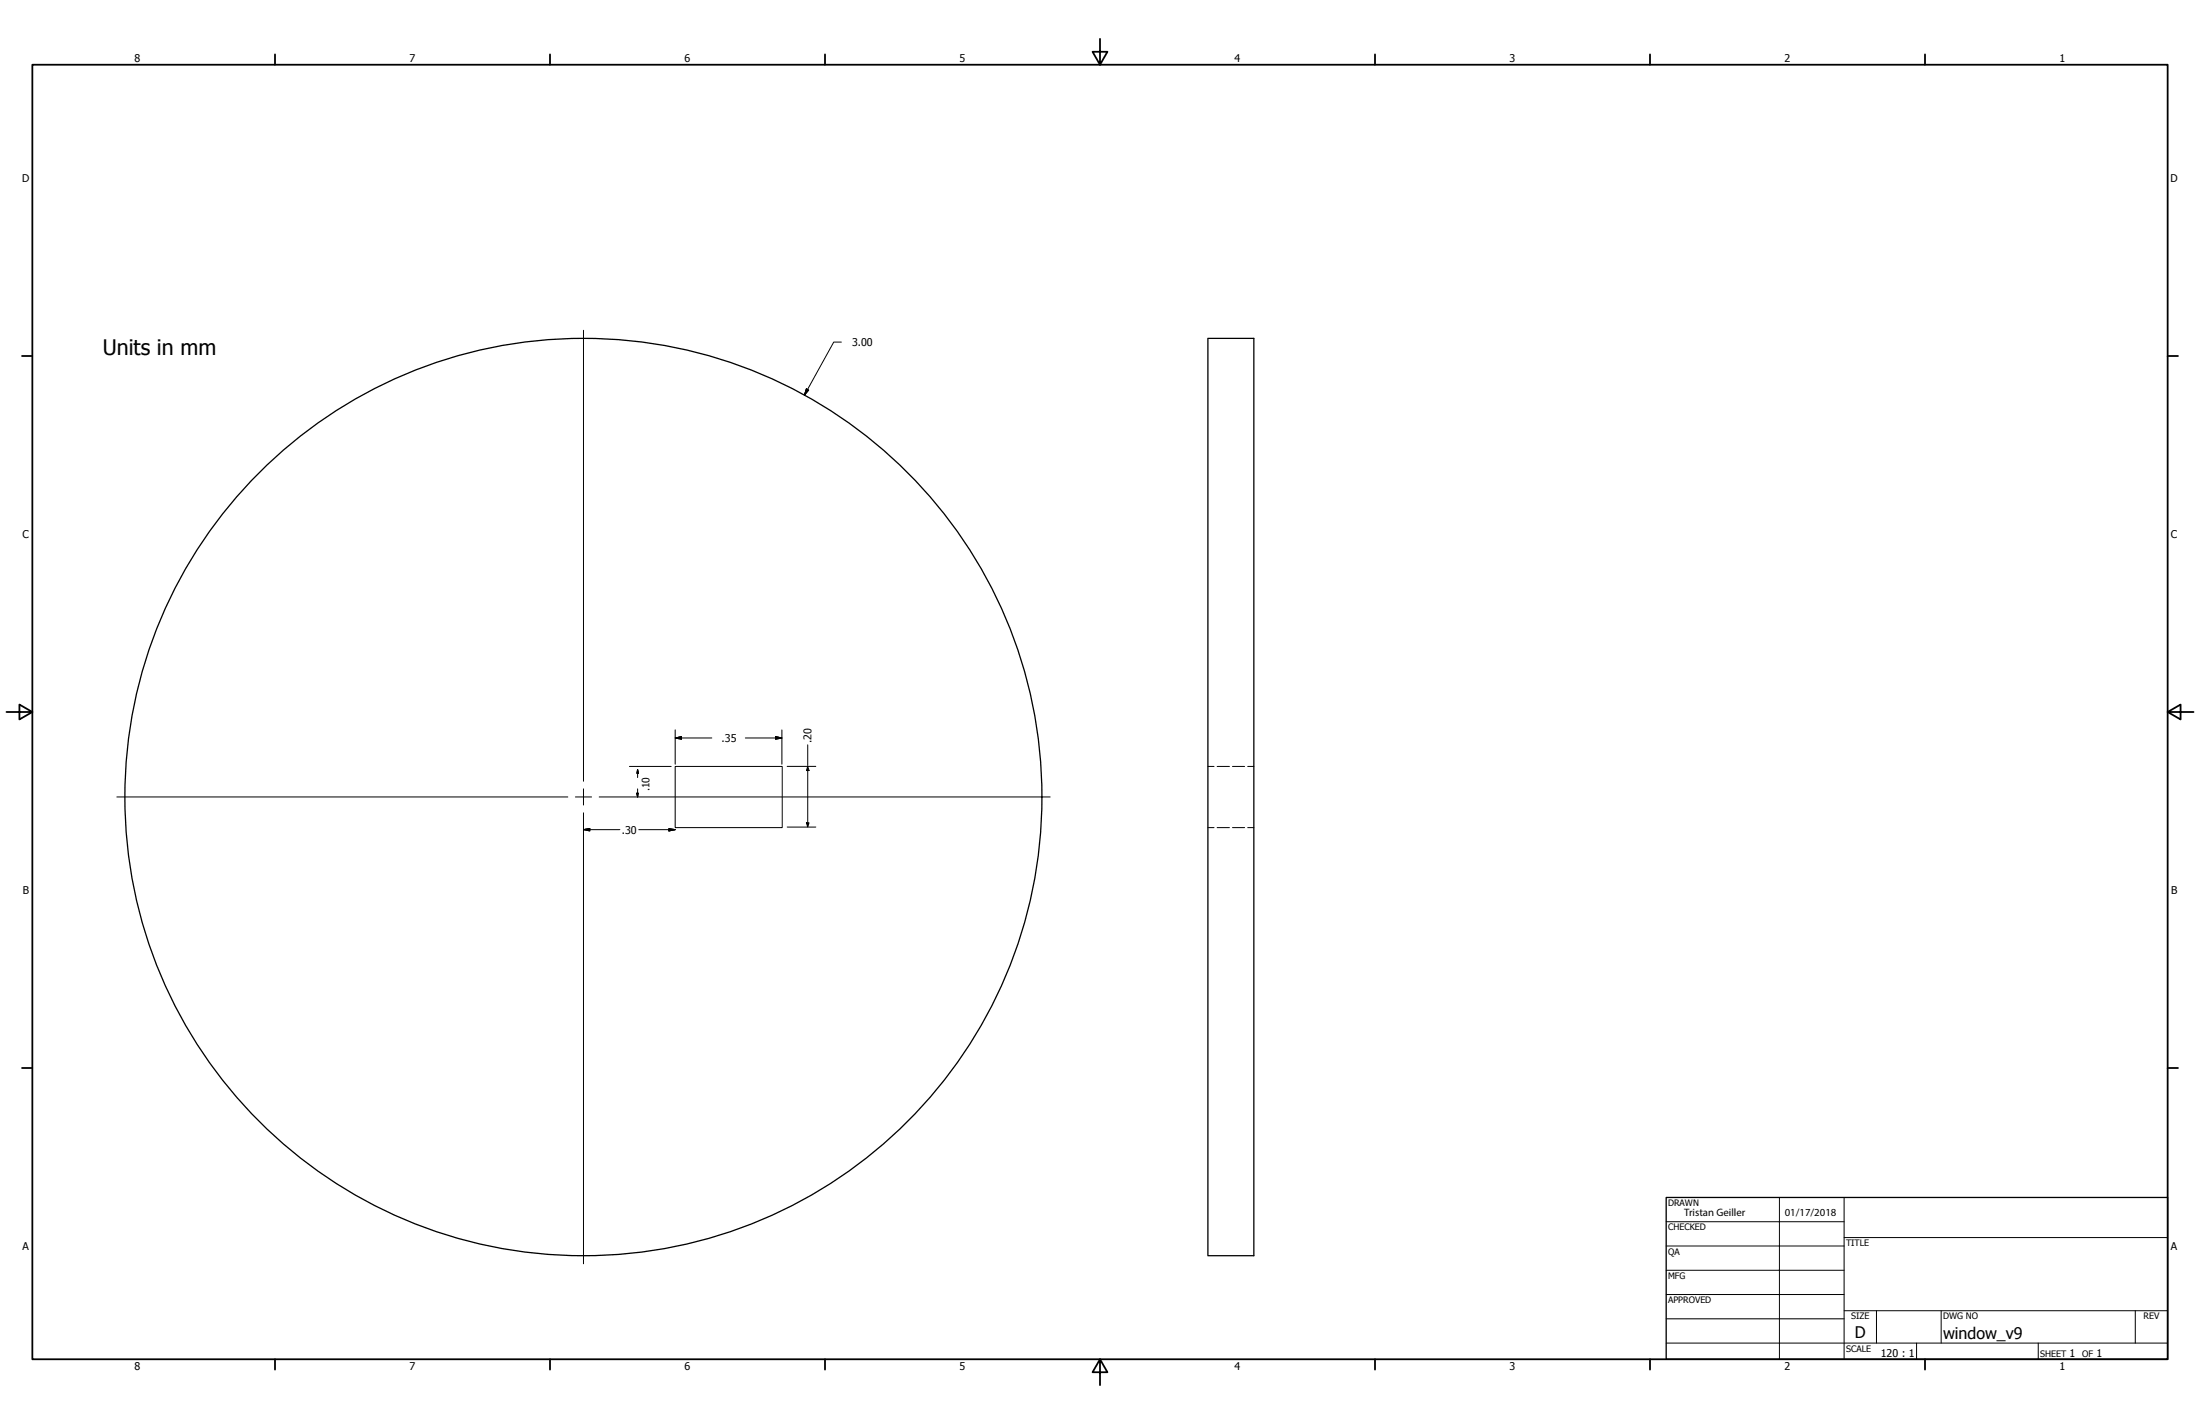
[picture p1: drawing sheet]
<svg xmlns="http://www.w3.org/2000/svg" width="864mm" height="559mm" viewBox="0 0 864 559" stroke-linecap="round" stroke-linejoin="round" font-family="sans-serif">
<!-- layer: Layer 1 -->
<g fill="none" stroke="#000" stroke-width=".39">
<path d="M229 129.6v177M330.3 134.2h-3l-11.5 20.9M316.5 152.6l-.7 2.5zM316.5 152.6l.9 .5-1.6 2zM265 289.6l2.5-.5zM265 289.6l2.5-.5v1zM265 289.6h14.4M265 286.4v13.5M292.6 289.6h14.3M304.4 289.1l2.5 .5zM304.4 289.1l2.5 .5-2.5 .5zM306.9 286.4v13.5"/>
<path d="M317.1 292.3v8.1M45.8 312.7h177.1M225.9 312.7h6.3M229 309.6v6.3M229 319v176.9M235.2 312.7h177M247.1 300.8h16.4M250 311.3l.3 1.4zM250 311.3h.6l-.3 1.4zM250.3 302v3.1M250.3 309.6v3.1M250.3 302l.3 1.5z"/>
<path d="M250.3 302l.3 1.5h-.6zM265 300.8h42.1v24h-42.1zM309 300.7h11.2M317.1 302.4v20.5M317.1 300.7l.5 1.7h-1zM474.2 300.8h2.4M477.8 300.8h4.8M483.8 300.8h4.8M489.8 300.8h2.4M229 325.6l2.5-.5zM229 325.6l2.5-.5v1zM229 325.6h14.3"/>
<path d="M250.8 325.6h14.2M262.6 326.1l2.4-.5zM262.6 325.1l2.4 .5-2.4 .5zM309 324.6h11.2M316.6 322.9h1l-.5 1.7zM474.2 324.8h2.4M477.8 324.8h4.8M483.8 324.8h4.8M489.8 324.8h2.4M654 479.4h69.9M698.5 469.9v63.5M723.9 469.9v63.5"/>
<path d="M654 488.9h69.9M654 498.5h69.9M723.9 485.6h127M654 508h69.9M654 517.5h69.9M723.9 514.3h127M736.6 514.3v12.7M762 514.3v12.7M838.2 514.3v12.7M654 527h196.9M752.3 527v6.4M800.1 527v6.4"/>
</g>
<g fill="none" stroke="#000" stroke-width=".51">
<path d="M474.2 132.8h18v360h-18zM654 469.9h196.9v63.5h-196.9z"/>
<circle cx="229" cy="312.8" r="180"/>
</g>
<g fill="none" stroke="#000" stroke-width=".7">
<path d="M431.8 15.2v10.2l-2.9-5.1h5.8l-2.9 5.1M12.7 25.4h838.2v508h-838.2zM107.9 21.3v4.1M215.9 21.3v4.1M323.8 21.3v4.1M539.8 21.3v4.1M647.7 21.3v4.1M755.6 21.3v4.1M8.6 139.7h4.1M850.9 139.7h4.1M2.5 279.4h10.2l-5.1-2.9v5.8l5.1-2.9M850.9 279.4l5.1 2.9v-5.8l-5.1 2.9h10.2"/>
<path d="M8.6 419.1h4.1M850.9 419.1h4.1M107.9 533.4v4.1M215.9 533.4v4.1M323.8 533.4v4.1M431.8 533.4l2.9 5.1h-5.8l2.9-5.1v10.2M539.8 533.4v4.1M647.7 533.4v4.1M755.6 533.4v4.1"/>
</g>
<g fill="#000">
<path d="M316.5 152.6l-.7 2.5zM316.5 152.6l.9 .5-1.6 2zM265 289.6l2.5-.5zM265 289.6l2.5-.5v1zM304.4 289.1l2.5 .5zM304.4 289.1l2.5 .5-2.5 .5zM250 311.3h.6l-.3 1.4zM250 311.3l.3 1.4zM250.3 302l.3 1.5zM250.3 302l.3 1.5h-.6zM317.1 300.7l.5 1.7h-1zM229 325.6l2.5-.5v1z"/>
<path d="M262.6 326.1l2.4-.5zM262.6 325.1l2.4 .5-2.4 .5zM316.6 322.9h1l-.5 1.7z"/>
</g>
<path d="M229 325.3h2.5" fill="none" stroke="#000" stroke-width=".44"/>
<text font-size="8.4" x="40.3" y="139.3">Units in mm</text>
<g font-size="6.3">
<text x="728.1" y="524.9">D</text>
<text x="762.8" y="525.4">window_v9</text>
</g>
<g font-size="4.2">
<text x="52.8" y="24.4">8</text>
<text x="160.8" y="24.4">7</text>
<text x="268.7" y="24.4">6</text>
<text x="376.7" y="24.4">5</text>
<text x="484.6" y="24.4">4</text>
<text x="592.6" y="24.4">3</text>
<text x="700.5" y="24.4">2</text>
<text x="808.5" y="24.4">1</text>
<text x="8.8" y="71.4">D</text>
<text x="852" y="71.4">D</text>
<text x="334.5" y="135.7">3.00</text>
<text x="8.9" y="211.1">C</text>
<text x="852.2" y="211.1">C</text>
<text x="283.3" y="291.1">.35</text>
<text x="318.6" y="291.5" transform="rotate(-90 318.6 291.5)">.20</text>
<text x="244.1" y="327.1">.30</text>
<text x="9" y="350.8">B</text>
<text x="852.2" y="350.8">B</text>
<text x="661.1" y="477.3">Tristan Geiller</text>
<text x="700.6" y="477.1">01/17/2018</text>
<text x="8.9" y="490.5">A</text>
<text x="852.2" y="490.5">A</text>
<text x="738.3" y="532.6">120 : 1</text>
<text x="812.4" y="532.6">1</text>
<text x="823" y="532.6">1</text>
<text x="52.8" y="537.5">8</text>
<text x="160.8" y="537.5">7</text>
<text x="268.7" y="537.5">6</text>
<text x="376.7" y="537.5">5</text>
<text x="484.6" y="537.5">4</text>
<text x="592.6" y="537.5">3</text>
<text x="700.5" y="537.5">2</text>
<text x="808.5" y="537.5">1</text>
</g>
<text font-size="4" x="255" y="310.5" transform="rotate(-90 255 310.5)">.10</text>
<g font-size="3.5">
<text x="654.8" y="473.2">DRAWN</text>
<text x="654.8" y="482.8">CHECKED</text>
<text x="724.7" y="488.9">TITLE</text>
<text x="654.8" y="492.3">QA</text>
<text x="654.8" y="501.8">MFG</text>
<text x="654.8" y="511.4">APPROVED</text>
<text x="726.7" y="517.7">SIZE</text>
<text x="762.8" y="517.7">DWG NO</text>
<text x="841.4" y="517.7">REV</text>
<text x="724.7" y="530.4">SCALE</text>
<text x="800.9" y="532.6">SHEET</text>
<text x="817.4" y="532.6">OF</text>
</g>
</svg>
